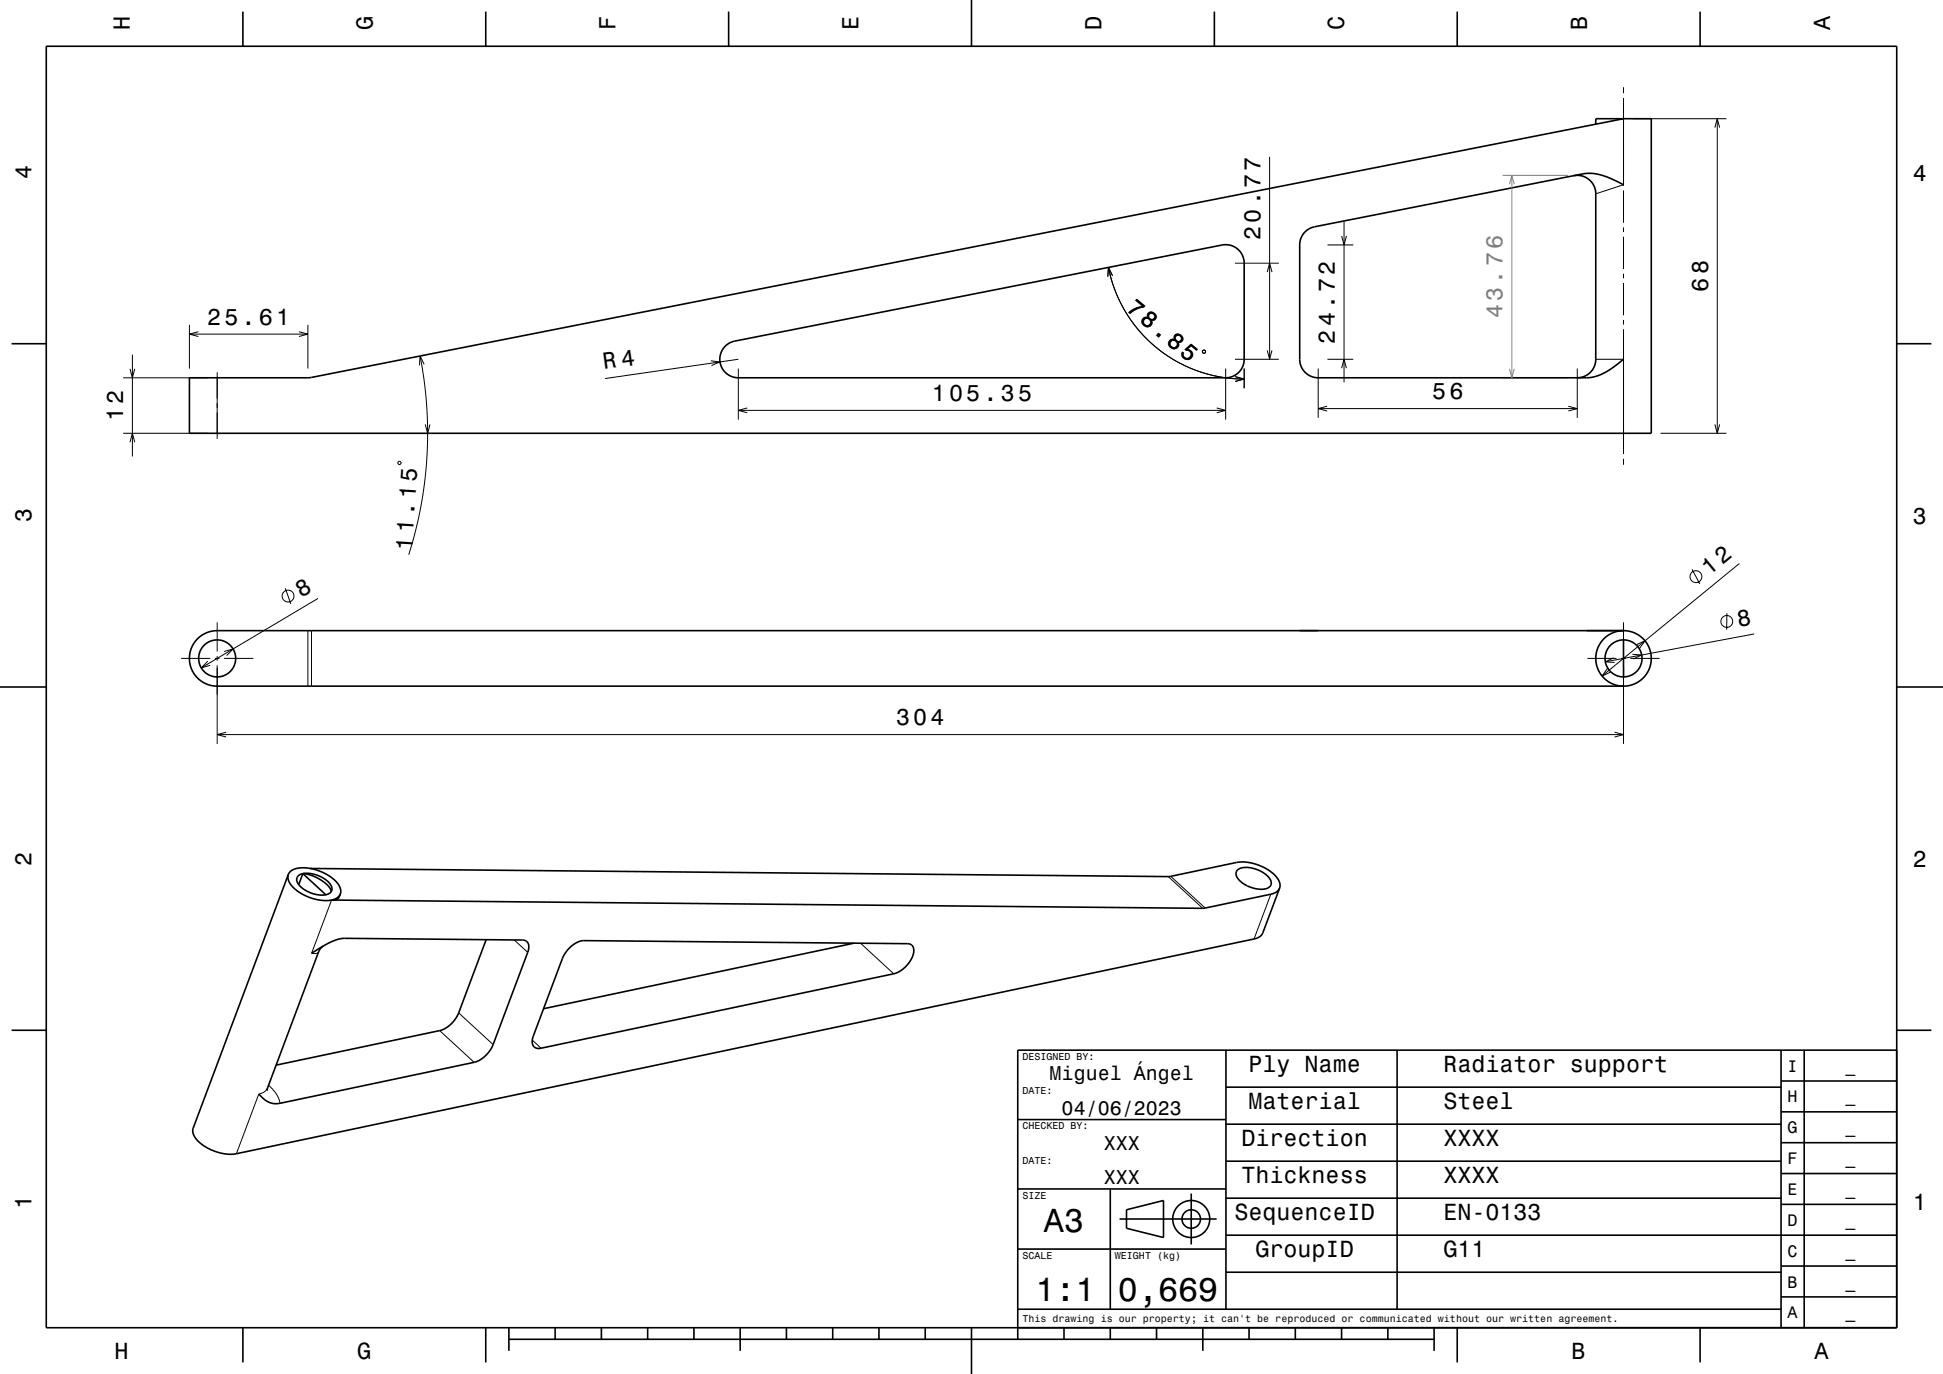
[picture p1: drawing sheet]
<svg xmlns="http://www.w3.org/2000/svg" width="420mm" height="297mm" viewBox="0 0 420 297" stroke-linecap="round" stroke-linejoin="round" font-family="sans-serif">
<g fill="none" stroke="#000" stroke-width=".22">
<path d="M350.9 18.9v1.3M274.4 33.9v43.8M350.9 21.2v19M350.9 39.9l-6 2M352.9 25.7h20.3M370.7 27.6l.5-1.9 .5 1.9M371.2 25.7v68M239.6 57.8l1.4 4.8 2 4.3 1.3 2.1 1.9 2.4 3.5 3.5 2 1.5 2.3 1.5 4.5 2.2 2.6 .8 2.7 .6 2.5 .3 2.6 .1M240.5 59.6l-.9-1.8-.1 2M266.9 56.9h9.5M273.9 58.8l.5-1.9 .6 1.9M286.9 52.9h5.6"/>
<path d="M290 51l.5 1.9 .5-1.9M290.5 47.9v34.8M350.9 41.2v7M350.9 49.2v1M350.9 51.2v7M350.9 59.2v1M28.1 79.7l.5 2 .5-2M28.6 76.7v22M40.9 70.2v9.5M40.9 72.2h25.7M42.9 71.7l-2 .5 2 .5M64.6 71.7l2 .5-2 .5"/>
<path d="M66.6 70.2v9.5M90.8 77l.9 5.1 .6 6 .1 5.5-.1 5.2-.5 5.3-.8 5.1-1.1 5.4-1.6 5.3M91.7 78.8l-.9-1.8-.1 2M153.7 78l1.9 .2-1.8 .8M159.6 79.7v11M159.6 77.7l-28.8 4.1M260.1 75.7l.5 .1-.2 .5-.5-.1zM264.9 79.7v11M266.9 77.7h9.5M268.9 79.7v4.2M273.9 75.7l.5 2 .6-2M284.9 79.7v10.6"/>
<path d="M286.9 77.7h5.6M290 79.6l.5-1.9 .5 1.9M340.9 79.7v10.6M344.9 77.7h6M350.9 61.2v7M350.9 69.2v1M350.9 71.2v27M26.6 93.7h18.3M26.6 81.7h18.3M28.1 95.6l.5-1.9 .5 1.9M46.9 80.5v14.4M86 99.9l.5-.2 .2 .5-.5 .2z"/>
<path d="M91.9 91.7l.5 2 .6-2M159.6 88.7h105.3M161.5 88.2l-1.9 .5 1.9 .5M263 88.2l1.9 .5-1.9 .5M267 81.4l1.9 .5-1.9 .5M284.9 88.3h56M286.9 87.8l-2 .5 2 .5M339 87.8l1.9 .5-1.9 .5M350.9 99.2v1.3M358.9 93.7h14.3M370.7 91.7l.5 2 .5-2M46.9 134.5v6.3"/>
<path d="M61.7 127.2l1.2 3.3M66.6 136.3v12M67.3 136.3v12M68.8 129.3l-25.3 15.1M350.9 134.5v6.3M353.8 139.3l1.8-.8-1.2 1.6M365.8 123.1l1.6 3.1M373.3 132.5l-.1 3.6M376 121.8l-29.7 24.3M379.2 137l-32.2 6.1M39.1 142.3h6.3M44.9 142.9l-1.4 1.5 1.9-.6"/>
<path d="M46.4 142.3h1M46.9 141.8v1M46.9 143.8v17M46.9 158.8h304M48.4 142.3h6.3M48.5 140.8l1.9-.5-1.4 1.4M48.9 158.3l-2 .5 2 .5M343.1 142.3h6.3M347.5 144.5l-1.2 1.6 1.8-.8M348.8 142.2l-1.8 .9 2 .1M349 158.3l1.9 .5-1.9 .5M350.4 142.3h1"/>
<path d="M350.9 141.8v1M350.9 143.8v17M352.4 142.3h6.3M352.9 141.4l2 .2-1.8 .8M71.7 194.6l-4.3 11.5a1.29 1.29 0 0 0 1.5-.4M252.5 189.5l7.5 6.8M253.1 189.4l7.4 6.9M274.7 193.3l-3.6 9.7M99.1 218.9l7.5 6.9M111.1 203.2l3 2.7M186 203.9l7.2 6.6M57.8 235.2a2.35 2.35 0 0 1-1.9 1.3l-4.8 12.9"/>
<path d="M58.1 234.6l1.7 2 .7 1.9M95 222.8l7.5 6.8M115.1 224.8l1.9 1.8"/>
<circle cx="62.3" cy="128.8" r="1.28"/>
<circle cx="366.6" cy="124.6" r="1.28"/>
<circle cx="373.3" cy="134.3" r="1.28"/>
</g>
<path d="M324.8 37.9h14.1M326.3 39.8l.5-1.9 .5 1.9M326.8 37.9v43.8M326.3 79.7l.5 2 .5-2M324.8 81.7h14.1" fill="none" stroke="#808080" stroke-width=".22"/>
<g fill="none" stroke="#000" stroke-width=".35">
<path d="M10 10h400v277h-400zM52.5 2.5v7.5M105 2.5v7.5M157.5 2.5v7.5M210 0v10M262.5 2.5v7.5M315 2.5v7.5M367.5 2.5v7.5M340.2 38a4 4 0 0 1 4.7 3.9v35.8a4 4 0 0 1-4 4M350.9 39.9a14.9 14.9 0 0 0-7.6-2.4l-59.1 11.5a4 4 0 0 0-3.3 3.9v24.8a4 4 0 0 0 4 4h58a10.9 10.9 0 0 0 6.9-3.1l1.1-.9M350.9 25.7l-283.6 55.9-26.4 .1v12h316v-68h-12v1.1M2.5 74.3h7.5"/>
<path d="M156.8 74.8l1.1-.8 .9-.3 105.4-20.7a4 4 0 0 1 4.7 3.9v20.8a4 4 0 0 1-4 4h-105.3a4 4 0 0 1-3.7-2.6 4 4 0 0 1 .9-4.3zM410 74.3h7.5M350.9 136.3h-304a6 6 0 0 0-6 6 6 6 0 0 0 6 6h304M350.9 138.3v8M0 148.5h10M410 148.5h10M62.3 189l-20.5 54.9a3.6 3.6 0 0 0 2 3.6 10.3 10.3 0 0 0 7.3 1.9l220-46.4a2.4 2.4 0 0 0 1.9-1.4l3.6-9.6M62.3 189a3.5 3.5 0 0 1 3.8-1.4 9.5 9.5 0 0 1 7.4 4.2l.2 .8-.1 .6M62.3 189a3.6 3.6 0 0 0 2.1 3.7 10.3 10.3 0 0 0 7.3 1.9M64.5 189.3a5.4 5.4 0 0 1 5.5 .6 2.55 2.55 0 0 1 1.7 2.7 2.87 2.87 0 0 1-3.3 .8 5.2 5.2 0 0 1-4.3-3.2l.1-.5zM65.5 188.8l4.9 4.6M65.5 188.8l-.9 2.4"/>
<path d="M65.5 188.8a8.2 8.2 0 0 1 6 3.6l.1 .3M67 187.7l185.5 1.8 14.8-3.1a9.8 9.8 0 0 1 9.1 3.9l.3 .9-.1 .8M73.6 193.2a2.34 2.34 0 0 1-1.9 1.4M73.6 193.2l-.3 .6a1.55 1.55 0 0 1-1.6 .8M267.5 188.1a4.7 4.7 0 0 1 4.9 .2 3.3 3.3 0 0 1 2.4 2.8 2.46 2.46 0 0 1-3.1 1.1 5.7 5.7 0 0 1-4.5-3.1v-.5zM276.6 192a2.34 2.34 0 0 1-1.9 1.3l-14.7 3-188.3-1.7M69.9 204.5l-2.5 1.6M69.9 204.5a9.7 9.7 0 0 1 4.5-1.7l38.5 .4a1.5 1.5 0 0 1 1.3 2.3l-7.6 20.3a6.6 6.6 0 0 1-4.1 3.8l-42 8.9a4.6 4.6 0 0 1-4.6-2M69.9 204.5l-.6 .5-.4 .7-11.1 29.5v.6M105.1 203.1l-6 15.8a6.6 6.6 0 0 1-4.1 3.9l-35.3 7.4M123 205a4.9 4.9 0 0 1 3.2-1.7l69.9 .7a1.51 1.51 0 0 1 1.3 2.3 6.5 6.5 0 0 1-4.2 4.2l-76.2 16.1a1.53 1.53 0 0 1-1.7-.5 1.53 1.53 0 0 1-.2-1.7l6.5-17.2 .5-1.1zM184.6 203.9l-67.1 14.1"/>
<path d="M2.5 222.7h7.5M265 235h120M265 227v56M302 227v56M385 233.7h25M385 227v60M390 227v60M410 222.7h7.5M410 227h-190v62.5M220 257h45M220 242h45M240 257v26"/>
<path d="M257.5 258v11M265 259h120M265 251h120M265 243h120M385 253.7h25M385 247h25M385 240.3h25M220 270h45M242 263.5h21M243.5 261.5l8-2v8l-8-2zM265 275h120M265 267h145"/>
<path d="M385 273.7h25M385 260.3h25M52.5 287v7.5M105 287v7.5M110 289.5h200M110 287v5M120 287v2.5M130 287v2.5M140 287v2.5M150 287v2.5M160 287v5M170 287v2.5"/>
<path d="M180 287v2.5M190 287v2.5M200 287v2.5M210 287v10M220 283h165M230 287v2.5M240 287v2.5M250 287v2.5M260 287v5M270 287v2.5M280 287v2.5M290 287v2.5"/>
<path d="M300 287v2.5M310 287v5M315 287v7.5M367.5 287v7.5M385 280.3h25"/>
<circle cx="46.9" cy="142.3" r="4"/>
<circle cx="350.9" cy="142.3" r="4"/>
<circle cx="350.9" cy="142.3" r="6"/>
<circle cx="257.5" cy="263.5" r="2"/>
<circle cx="257.5" cy="263.5" r="4"/>
</g>
<g font-size="7.2">
<text x="225.7" y="266.3">A3</text>
<text x="223.8" y="281.3">1:1</text>
<text x="241.7" y="281.3">0,669</text>
</g>
<g font-size="5.1">
<text x="243.3" y="67.1" transform="rotate(40 243.3 67.1)">78.85</text>
<text x="89.1" y="119.1" transform="rotate(-87 89.1 119.1)">11.15</text>
</g>
<g font-size="5">
<text x="28.1" y="6.5" transform="rotate(-90 28.1 6.5)">H</text>
<text x="80.6" y="6.5" transform="rotate(-90 80.6 6.5)">G</text>
<text x="133.1" y="6.5" transform="rotate(-90 133.1 6.5)">F</text>
<text x="185.6" y="6.5" transform="rotate(-90 185.6 6.5)">E</text>
<text x="238.1" y="6.5" transform="rotate(-90 238.1 6.5)">D</text>
<text x="290.6" y="6.5" transform="rotate(-90 290.6 6.5)">C</text>
<text x="343.1" y="6.5" transform="rotate(-90 343.1 6.5)">B</text>
<text x="395.6" y="6.5" transform="rotate(-90 395.6 6.5)">A</text>
<text x="6.8" y="38.7" transform="rotate(-90 6.8 38.7)">4</text>
<text x="413.5" y="39">4</text>
<text x="272.4" y="51.9" transform="rotate(-90 272.4 51.9)">20.77</text>
<text x="369.2" y="63" transform="rotate(-90 369.2 63)">68</text>
<text x="44.8" y="70.2">25.61</text>
<text x="288.5" y="74.3" transform="rotate(-90 288.5 74.3)">24.72</text>
<text x="130.5" y="79.8" transform="rotate(-8 130.5 79.8)">R 4</text>
<text x="201.4" y="86.7">105.35</text>
<text x="309.6" y="86.3">56</text>
<text x="26.6" y="91" transform="rotate(-90 26.6 91)">12</text>
<text x="6.8" y="112.9" transform="rotate(-90 6.8 112.9)">3</text>
<text x="413.5" y="113.2">3</text>
<text x="369.5" y="124.6" transform="rotate(-39 369.5 124.6)">12</text>
<text x="65.1" y="129.2" transform="rotate(-31 65.1 129.2)">8</text>
<text x="375.8" y="135.6" transform="rotate(-10 375.8 135.6)">8</text>
<text x="193.7" y="156.8">304</text>
<text x="6.8" y="187.1" transform="rotate(-90 6.8 187.1)">2</text>
<text x="413.5" y="187.4">2</text>
<text x="269.9" y="231.8">Ply Name</text>
<text x="312" y="231.8">Radiator support</text>
<text x="269.9" y="239.8">Material</text>
<text x="312" y="239.8">Steel</text>
<text x="268.3" y="247.8">Direction</text>
<text x="312" y="247.8">XXXX</text>
<text x="268.3" y="255.8">Thickness</text>
<text x="312" y="255.8">XXXX</text>
<text x="6.8" y="261.3" transform="rotate(-90 6.8 261.3)">1</text>
<text x="266.8" y="263.8">SequenceID</text>
<text x="312" y="263.8">EN-0133</text>
<text x="413.5" y="261.6">1</text>
<text x="271.4" y="271.8">GroupID</text>
<text x="312" y="271.8">G11</text>
<text x="24.7" y="293.8">H</text>
<text x="77.2" y="293.8">G</text>
<text x="339.7" y="293.8">B</text>
<text x="392.2" y="293.8">A</text>
</g>
<text font-size="5" fill="#808080" x="324.8" y="68.8" transform="rotate(-90 324.8 68.8)">43.76</text>
<g font-size="4.3">
<text x="226.9" y="233.5">Miguel Ángel</text>
<text x="229.5" y="241">04/06/2023</text>
<text x="238.6" y="248.5">XXX</text>
<text x="238.6" y="256">XXX</text>
</g>
<g font-size="3.6">
<text x="386.4" y="231.6">I</text>
<text x="398.9" y="231.6">_</text>
<text x="386.4" y="238.3">H</text>
<text x="398.9" y="238.3">_</text>
<text x="386.4" y="245">G</text>
<text x="398.9" y="245">_</text>
<text x="386.4" y="251.6">F</text>
<text x="398.9" y="251.6">_</text>
<text x="386.4" y="258.3">E</text>
<text x="398.9" y="258.3">_</text>
<text x="386.4" y="265">D</text>
<text x="398.9" y="265">_</text>
<text x="386.4" y="271.6">C</text>
<text x="398.9" y="271.6">_</text>
<text x="386.4" y="278.3">B</text>
<text x="398.9" y="278.3">_</text>
<text x="386.4" y="285">A</text>
<text x="398.9" y="285">_</text>
</g>
<g font-size="2.2">
<text x="221" y="229.1">DESIGNED BY:</text>
<text x="221" y="236.6">DATE:</text>
<text x="221" y="244.1">CHECKED BY:</text>
<text x="221" y="251.6">DATE:</text>
<text x="221" y="259.1">SIZE</text>
<text x="221" y="272.1">SCALE</text>
<text x="241" y="272.1">WEIGHT (kg)</text>
<text x="221" y="285.8">This drawing is our property; it can't be reproduced or communicated without our written agreement.</text>
</g>
</svg>
